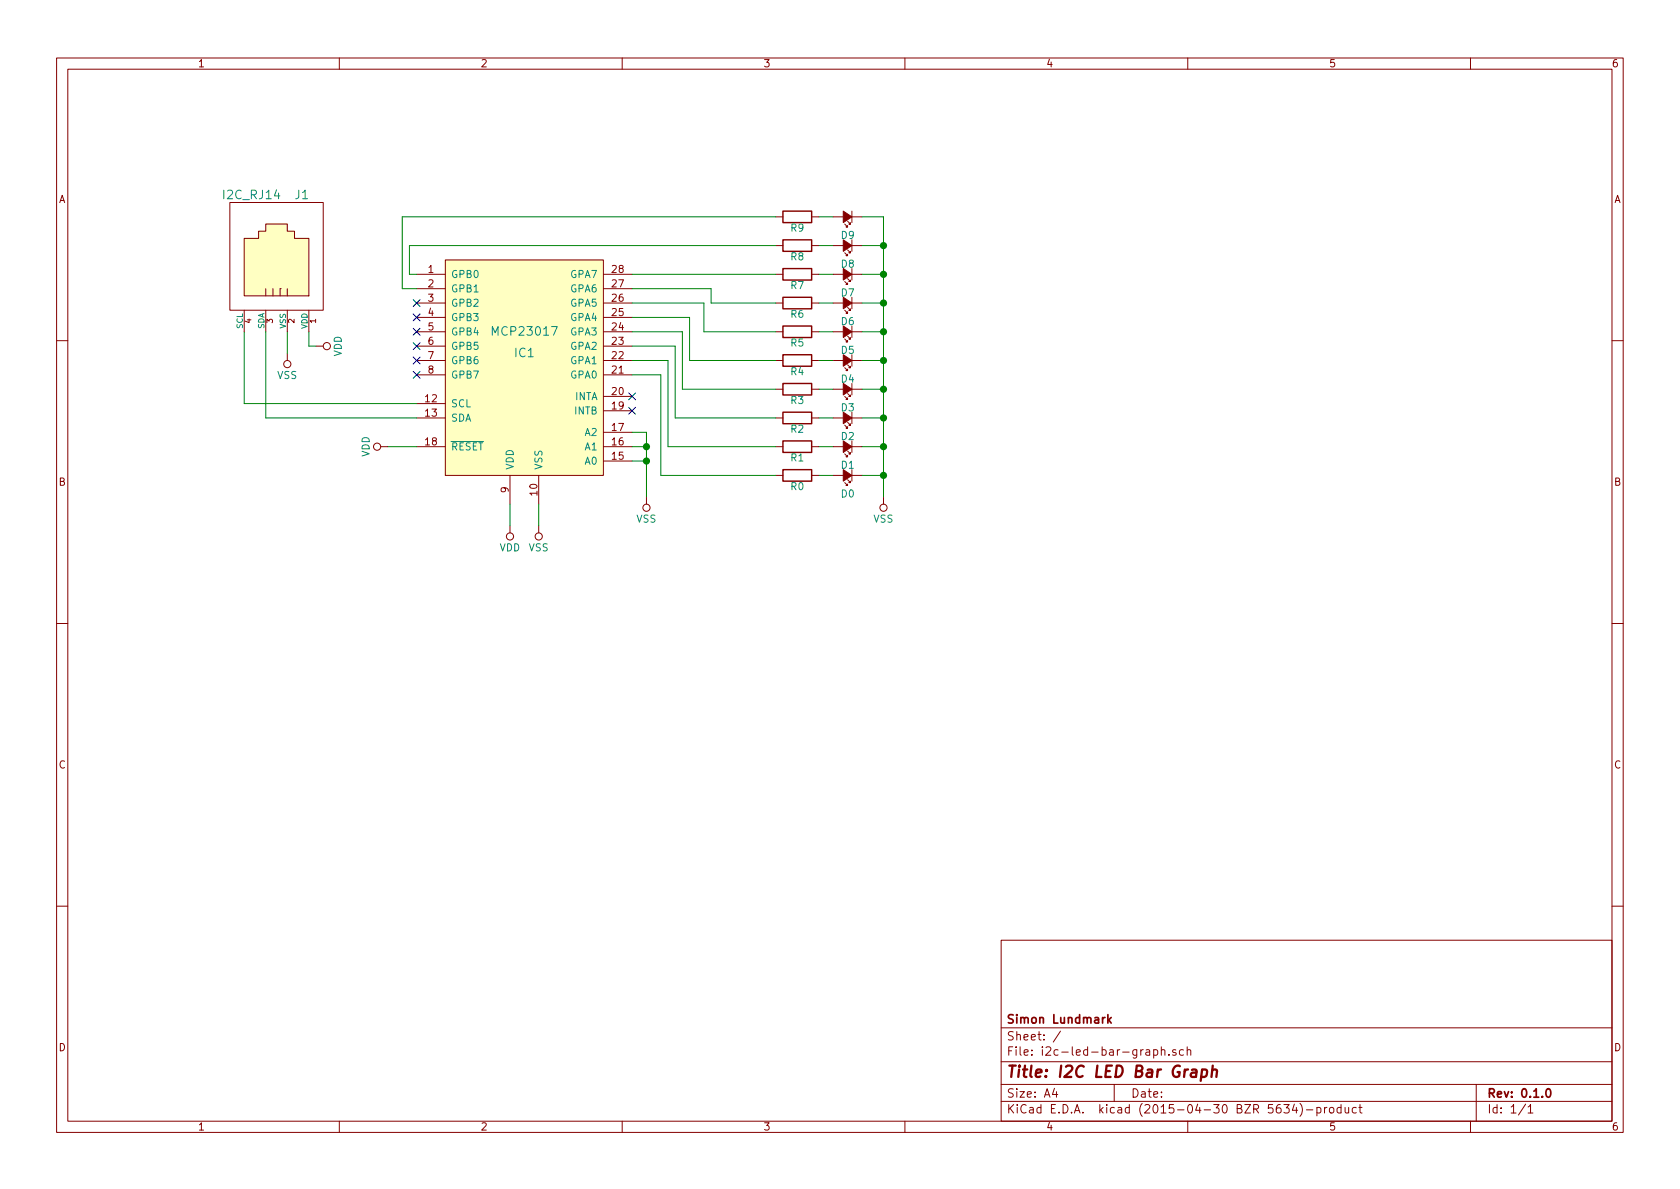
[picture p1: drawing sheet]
EESchema Schematic File Version 2
LIBS:power
LIBS:device
LIBS:transistors
LIBS:conn
LIBS:linear
LIBS:regul
LIBS:74xx
LIBS:cmos4000
LIBS:adc-dac
LIBS:memory
LIBS:xilinx
LIBS:special
LIBS:microcontrollers
LIBS:dsp
LIBS:microchip
LIBS:analog_switches
LIBS:motorola
LIBS:texas
LIBS:intel
LIBS:audio
LIBS:interface
LIBS:digital-audio
LIBS:philips
LIBS:display
LIBS:cypress
LIBS:siliconi
LIBS:opto
LIBS:atmel
LIBS:contrib
LIBS:valves
LIBS:kicad-library-by-simlun
LIBS:i2c-led-bar-graph-cache
EELAYER 25 0
EELAYER END
$Descr A4 11693 8268
encoding utf-8
Sheet 1 1
Title "I2C LED Bar Graph"
Date ""
Rev "0.1.0"
Comp "Simon Lundmark"
Comment1 ""
Comment2 ""
Comment3 ""
Comment4 ""
$EndDescr
$Comp
L I2C_RJ14 J1
U 1 1
P 1600 2150
F 0 "J1" H 2100 2950 60  0000 C CNN
F 1 "I2C_RJ14" H 1750 2950 60  0000 C CNN
F 2 "" H 3000 2550 60  0000 C CNN
F 3 "" H 3000 2550 60  0000 C CNN
	1    1600 2150
	1    0    0    -1  
$EndComp
$Comp
L VDD #PWR01
U 1 1
P 2200 2400
F 0 "#PWR01" H 2200 2250 50  0001 C CNN
F 1 "VDD" H 2200 2550 50  0000 C CNN
F 2 "" H 2200 2400 60  0000 C CNN
F 3 "" H 2200 2400 60  0000 C CNN
	1    2200 2400
	0    1    1    0   
$EndComp
$Comp
L VSS #PWR02
U 1 1
P 2000 2450
F 0 "#PWR02" H 2000 2300 50  0001 C CNN
F 1 "VSS" H 2000 2600 50  0000 C CNN
F 2 "" H 2000 2450 60  0000 C CNN
F 3 "" H 2000 2450 60  0000 C CNN
	1    2000 2450
	-1   0    0    1   
$EndComp
Wire Wire Line
	2150 2300 2150 2400
Wire Wire Line
	2150 2400 2200 2400
Wire Wire Line
	2000 2300 2000 2450
$Comp
L MCP23017 IC1
U 1 1
P 3650 2450
F 0 "IC1" H 3650 2450 60  0000 C CNN
F 1 "MCP23017" H 3650 2600 60  0000 C CNN
F 2 "" H 3650 2450 60  0000 C CNN
F 3 "" H 3650 2450 60  0000 C CNN
	1    3650 2450
	1    0    0    -1  
$EndComp
Wire Wire Line
	1850 2300 1850 2900
Wire Wire Line
	1850 2900 2900 2900
Wire Wire Line
	2900 2800 1700 2800
Wire Wire Line
	1700 2800 1700 2300
$Comp
L VDD #PWR03
U 1 1
P 2700 3100
F 0 "#PWR03" H 2700 2950 50  0001 C CNN
F 1 "VDD" H 2700 3250 50  0000 C CNN
F 2 "" H 2700 3100 60  0000 C CNN
F 3 "" H 2700 3100 60  0000 C CNN
	1    2700 3100
	0    -1   -1   0   
$EndComp
$Comp
L VDD #PWR04
U 1 1
P 3550 3650
F 0 "#PWR04" H 3550 3500 50  0001 C CNN
F 1 "VDD" H 3550 3800 50  0000 C CNN
F 2 "" H 3550 3650 60  0000 C CNN
F 3 "" H 3550 3650 60  0000 C CNN
	1    3550 3650
	-1   0    0    1   
$EndComp
$Comp
L VSS #PWR05
U 1 1
P 3750 3650
F 0 "#PWR05" H 3750 3500 50  0001 C CNN
F 1 "VSS" H 3750 3800 50  0000 C CNN
F 2 "" H 3750 3650 60  0000 C CNN
F 3 "" H 3750 3650 60  0000 C CNN
	1    3750 3650
	-1   0    0    1   
$EndComp
Wire Wire Line
	3750 3500 3750 3650
Wire Wire Line
	3550 3500 3550 3650
Wire Wire Line
	2900 3100 2700 3100
NoConn ~ 4400 2850
NoConn ~ 4400 2750
$Comp
L Led_Small D3
U 1 1
P 5900 2700
F 0 "D3" H 5850 2825 50  0000 L CNN
F 1 "Led_Small" H 5725 2600 50  0001 L CNN
F 2 "" V 5900 2700 60  0000 C CNN
F 3 "" V 5900 2700 60  0000 C CNN
	1    5900 2700
	-1   0    0    1   
$EndComp
$Comp
L Led_Small D4
U 1 1
P 5900 2500
F 0 "D4" H 5850 2625 50  0000 L CNN
F 1 "Led_Small" H 5725 2400 50  0001 L CNN
F 2 "" V 5900 2500 60  0000 C CNN
F 3 "" V 5900 2500 60  0000 C CNN
	1    5900 2500
	-1   0    0    1   
$EndComp
$Comp
L Led_Small D5
U 1 1
P 5900 2300
F 0 "D5" H 5850 2425 50  0000 L CNN
F 1 "Led_Small" H 5725 2200 50  0001 L CNN
F 2 "" V 5900 2300 60  0000 C CNN
F 3 "" V 5900 2300 60  0000 C CNN
	1    5900 2300
	-1   0    0    1   
$EndComp
$Comp
L Led_Small D2
U 1 1
P 5900 2900
F 0 "D2" H 5850 3025 50  0000 L CNN
F 1 "Led_Small" H 5725 2800 50  0001 L CNN
F 2 "" V 5900 2900 60  0000 C CNN
F 3 "" V 5900 2900 60  0000 C CNN
	1    5900 2900
	-1   0    0    1   
$EndComp
$Comp
L Led_Small D1
U 1 1
P 5900 3100
F 0 "D1" H 5850 3225 50  0000 L CNN
F 1 "Led_Small" H 5725 3000 50  0001 L CNN
F 2 "" V 5900 3100 60  0000 C CNN
F 3 "" V 5900 3100 60  0000 C CNN
	1    5900 3100
	-1   0    0    1   
$EndComp
$Comp
L Led_Small D6
U 1 1
P 5900 2100
F 0 "D6" H 5850 2225 50  0000 L CNN
F 1 "Led_Small" H 5725 2000 50  0001 L CNN
F 2 "" V 5900 2100 60  0000 C CNN
F 3 "" V 5900 2100 60  0000 C CNN
	1    5900 2100
	-1   0    0    1   
$EndComp
$Comp
L Led_Small D7
U 1 1
P 5900 1900
F 0 "D7" H 5850 2025 50  0000 L CNN
F 1 "Led_Small" H 5725 1800 50  0001 L CNN
F 2 "" V 5900 1900 60  0000 C CNN
F 3 "" V 5900 1900 60  0000 C CNN
	1    5900 1900
	-1   0    0    1   
$EndComp
$Comp
L Led_Small D9
U 1 1
P 5900 1500
F 0 "D9" H 5850 1625 50  0000 L CNN
F 1 "Led_Small" H 5725 1400 50  0001 L CNN
F 2 "" V 5900 1500 60  0000 C CNN
F 3 "" V 5900 1500 60  0000 C CNN
	1    5900 1500
	-1   0    0    1   
$EndComp
$Comp
L Led_Small D8
U 1 1
P 5900 1700
F 0 "D8" H 5850 1825 50  0000 L CNN
F 1 "Led_Small" H 5725 1600 50  0001 L CNN
F 2 "" V 5900 1700 60  0000 C CNN
F 3 "" V 5900 1700 60  0000 C CNN
	1    5900 1700
	-1   0    0    1   
$EndComp
$Comp
L Led_Small D0
U 1 1
P 5900 3300
F 0 "D0" H 5850 3425 50  0000 L CNN
F 1 "Led_Small" H 5725 3200 50  0001 L CNN
F 2 "" V 5900 3300 60  0000 C CNN
F 3 "" V 5900 3300 60  0000 C CNN
	1    5900 3300
	-1   0    0    1   
$EndComp
$Comp
L VSS #PWR06
U 1 1
P 6150 3450
F 0 "#PWR06" H 6150 3300 50  0001 C CNN
F 1 "VSS" H 6150 3600 50  0000 C CNN
F 2 "" H 6150 3450 60  0000 C CNN
F 3 "" H 6150 3450 60  0000 C CNN
	1    6150 3450
	-1   0    0    1   
$EndComp
Wire Wire Line
	6150 1500 6150 3450
Wire Wire Line
	6150 3300 6000 3300
Wire Wire Line
	6000 3100 6150 3100
Connection ~ 6150 3300
Wire Wire Line
	6000 2900 6150 2900
Connection ~ 6150 3100
Wire Wire Line
	6000 2700 6150 2700
Connection ~ 6150 2900
Wire Wire Line
	6000 2500 6150 2500
Connection ~ 6150 2700
Wire Wire Line
	6000 2300 6150 2300
Connection ~ 6150 2500
Wire Wire Line
	6000 2100 6150 2100
Connection ~ 6150 2300
Wire Wire Line
	6000 1900 6150 1900
Connection ~ 6150 2100
Wire Wire Line
	6000 1700 6150 1700
Connection ~ 6150 1900
Wire Wire Line
	6000 1500 6150 1500
Connection ~ 6150 1700
$Comp
L R R0
U 1 1
P 5550 3300
F 0 "R0" V 5630 3300 50  0000 C CNN
F 1 "R" V 5550 3300 50  0001 C CNN
F 2 "" V 5480 3300 30  0000 C CNN
F 3 "" H 5550 3300 30  0000 C CNN
	1    5550 3300
	0    1    1    0   
$EndComp
$Comp
L R R1
U 1 1
P 5550 3100
F 0 "R1" V 5630 3100 50  0000 C CNN
F 1 "R" V 5550 3100 50  0001 C CNN
F 2 "" V 5480 3100 30  0000 C CNN
F 3 "" H 5550 3100 30  0000 C CNN
	1    5550 3100
	0    1    1    0   
$EndComp
$Comp
L R R2
U 1 1
P 5550 2900
F 0 "R2" V 5630 2900 50  0000 C CNN
F 1 "R" V 5550 2900 50  0001 C CNN
F 2 "" V 5480 2900 30  0000 C CNN
F 3 "" H 5550 2900 30  0000 C CNN
	1    5550 2900
	0    1    1    0   
$EndComp
$Comp
L R R3
U 1 1
P 5550 2700
F 0 "R3" V 5630 2700 50  0000 C CNN
F 1 "R" V 5550 2700 50  0001 C CNN
F 2 "" V 5480 2700 30  0000 C CNN
F 3 "" H 5550 2700 30  0000 C CNN
	1    5550 2700
	0    1    1    0   
$EndComp
$Comp
L R R4
U 1 1
P 5550 2500
F 0 "R4" V 5630 2500 50  0000 C CNN
F 1 "R" V 5550 2500 50  0001 C CNN
F 2 "" V 5480 2500 30  0000 C CNN
F 3 "" H 5550 2500 30  0000 C CNN
	1    5550 2500
	0    1    1    0   
$EndComp
$Comp
L R R5
U 1 1
P 5550 2300
F 0 "R5" V 5630 2300 50  0000 C CNN
F 1 "R" V 5550 2300 50  0001 C CNN
F 2 "" V 5480 2300 30  0000 C CNN
F 3 "" H 5550 2300 30  0000 C CNN
	1    5550 2300
	0    1    1    0   
$EndComp
$Comp
L R R6
U 1 1
P 5550 2100
F 0 "R6" V 5630 2100 50  0000 C CNN
F 1 "R" V 5550 2100 50  0001 C CNN
F 2 "" V 5480 2100 30  0000 C CNN
F 3 "" H 5550 2100 30  0000 C CNN
	1    5550 2100
	0    1    1    0   
$EndComp
$Comp
L R R7
U 1 1
P 5550 1900
F 0 "R7" V 5630 1900 50  0000 C CNN
F 1 "R" V 5550 1900 50  0001 C CNN
F 2 "" V 5480 1900 30  0000 C CNN
F 3 "" H 5550 1900 30  0000 C CNN
	1    5550 1900
	0    1    1    0   
$EndComp
$Comp
L R R8
U 1 1
P 5550 1700
F 0 "R8" V 5630 1700 50  0000 C CNN
F 1 "R" V 5550 1700 50  0001 C CNN
F 2 "" V 5480 1700 30  0000 C CNN
F 3 "" H 5550 1700 30  0000 C CNN
	1    5550 1700
	0    1    1    0   
$EndComp
$Comp
L R R9
U 1 1
P 5550 1500
F 0 "R9" V 5630 1500 50  0000 C CNN
F 1 "R" V 5550 1500 50  0001 C CNN
F 2 "" V 5480 1500 30  0000 C CNN
F 3 "" H 5550 1500 30  0000 C CNN
	1    5550 1500
	0    1    1    0   
$EndComp
Wire Wire Line
	5700 1500 5800 1500
Wire Wire Line
	5700 1700 5800 1700
Wire Wire Line
	5700 1900 5800 1900
Wire Wire Line
	5700 2100 5800 2100
Wire Wire Line
	5700 2300 5800 2300
Wire Wire Line
	5700 2500 5800 2500
Wire Wire Line
	5700 2700 5800 2700
Wire Wire Line
	5700 2900 5800 2900
Wire Wire Line
	5700 3100 5800 3100
Wire Wire Line
	4400 2600 4600 2600
Wire Wire Line
	4600 2600 4600 3300
Wire Wire Line
	4600 3300 5400 3300
Wire Wire Line
	5400 3100 4650 3100
Wire Wire Line
	4650 3100 4650 2500
Wire Wire Line
	4650 2500 4400 2500
Wire Wire Line
	4400 2400 4700 2400
Wire Wire Line
	4700 2400 4700 2900
Wire Wire Line
	4700 2900 5400 2900
Wire Wire Line
	5400 2700 4750 2700
Wire Wire Line
	4750 2700 4750 2300
Wire Wire Line
	4750 2300 4400 2300
Wire Wire Line
	4400 2200 4800 2200
Wire Wire Line
	4800 2200 4800 2500
Wire Wire Line
	4800 2500 5400 2500
Wire Wire Line
	5400 2300 4900 2300
Wire Wire Line
	4900 2300 4900 2100
Wire Wire Line
	4900 2100 4400 2100
Wire Wire Line
	4400 2000 4950 2000
Wire Wire Line
	4950 2000 4950 2100
Wire Wire Line
	4950 2100 5400 2100
Wire Wire Line
	5400 1900 4400 1900
Wire Wire Line
	5400 1700 2850 1700
Wire Wire Line
	2850 1700 2850 1900
Wire Wire Line
	2850 1900 2900 1900
Wire Wire Line
	2900 2000 2800 2000
Wire Wire Line
	2800 2000 2800 1500
Wire Wire Line
	2800 1500 5400 1500
NoConn ~ 2900 2100
NoConn ~ 2900 2200
NoConn ~ 2900 2300
NoConn ~ 2900 2400
NoConn ~ 2900 2500
NoConn ~ 2900 2600
$Comp
L VSS #PWR07
U 1 1
P 4500 3450
F 0 "#PWR07" H 4500 3300 50  0001 C CNN
F 1 "VSS" H 4500 3600 50  0000 C CNN
F 2 "" H 4500 3450 60  0000 C CNN
F 3 "" H 4500 3450 60  0000 C CNN
	1    4500 3450
	-1   0    0    1   
$EndComp
Wire Wire Line
	4500 3000 4500 3450
Wire Wire Line
	4500 3200 4400 3200
Wire Wire Line
	4400 3100 4500 3100
Connection ~ 4500 3200
Wire Wire Line
	4400 3000 4500 3000
Connection ~ 4500 3100
Wire Wire Line
	5700 3300 5800 3300
$EndSCHEMATC
